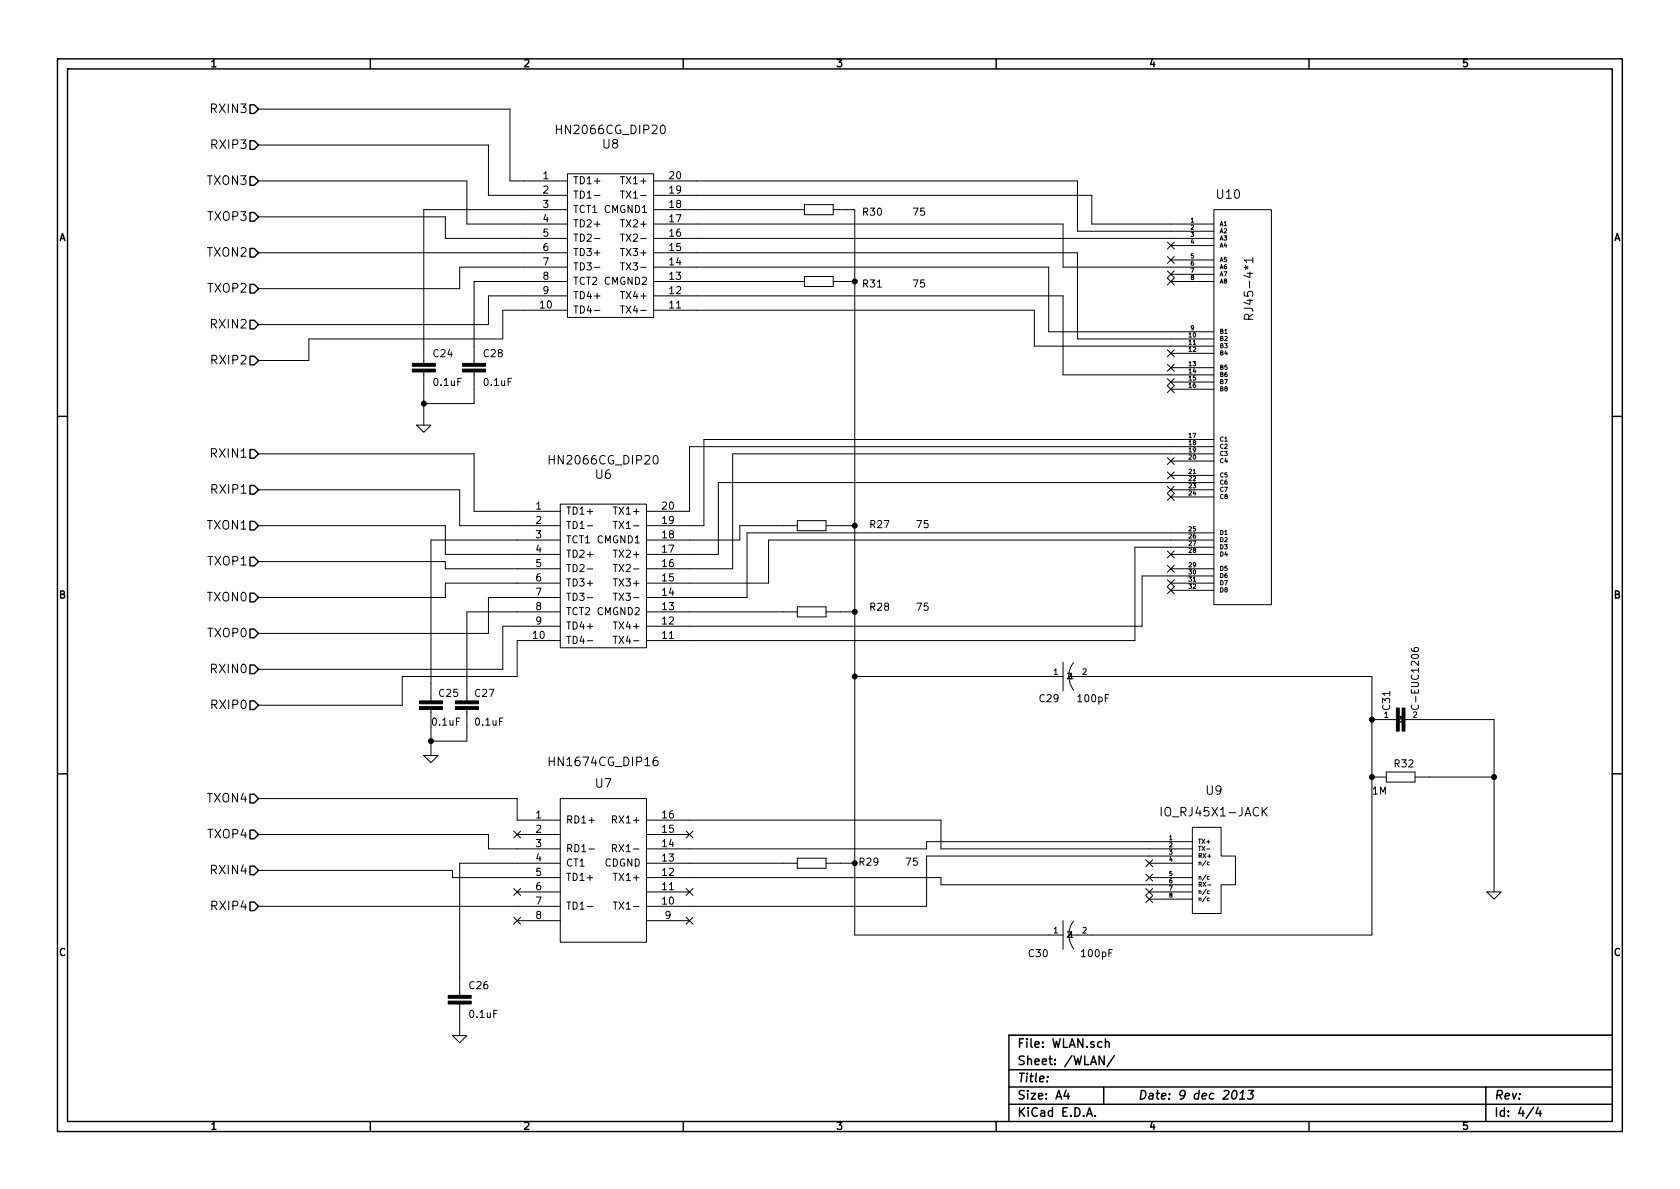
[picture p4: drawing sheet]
EESchema Schematic File Version 2
LIBS:C
LIBS:IC
LIBS:power
LIBS:rcl
LIBS:gl
LIBS:I-O
LIBS:MT7620N-cache
EELAYER 27 0
EELAYER END
$Descr A4 11693 8268
encoding utf-8
Sheet 4 4
Title ""
Date "9 dec 2013"
Rev ""
Comp ""
Comment1 ""
Comment2 ""
Comment3 ""
Comment4 ""
$EndDescr
Text HLabel 1800 750  0    60   Input ~ 0
RXIN3
Text HLabel 1800 1000 0    60   Input ~ 0
RXIP3
Text HLabel 1800 1250 0    60   Input ~ 0
TXON3
Text HLabel 1800 1500 0    60   Input ~ 0
TXOP3
Text HLabel 1800 1750 0    60   Input ~ 0
TXON2
Text HLabel 1800 2000 0    60   Input ~ 0
TXOP2
Text HLabel 1800 2250 0    60   Input ~ 0
RXIN2
Text HLabel 1800 2500 0    60   Input ~ 0
RXIP2
Text HLabel 1800 3150 0    60   Input ~ 0
RXIN1
Text HLabel 1800 3400 0    60   Input ~ 0
RXIP1
Text HLabel 1800 3650 0    60   Input ~ 0
TXON1
Text HLabel 1800 3900 0    60   Input ~ 0
TXOP1
Text HLabel 1800 4150 0    60   Input ~ 0
TXON0
Text HLabel 1800 4400 0    60   Input ~ 0
TXOP0
Text HLabel 1800 4650 0    60   Input ~ 0
RXIN0
Text HLabel 1800 4900 0    60   Input ~ 0
RXIP0
Text HLabel 1800 5550 0    60   Input ~ 0
TXON4
Text HLabel 1800 5800 0    60   Input ~ 0
TXOP4
Text HLabel 1800 6050 0    60   Input ~ 0
RXIN4
Text HLabel 1800 6300 0    60   Input ~ 0
RXIP4
$Comp
L HN2066CG_DIP20 U8
U 1 1
P 4250 1700
F 0 "U8" H 4250 2400 60  0000 C CNN
F 1 "HN2066CG_DIP20" H 4250 2500 60  0000 C CNN
F 2 "HN2066CG_DIP20" H 4250 1700 60  0001 C CNN
F 3 "" H 4250 1700 60  0000 C CNN
	1    4250 1700
	1    0    0    -1  
$EndComp
$Comp
L HN2066CG_DIP20 U6
U 1 1
P 4200 4000
F 0 "U6" H 4200 4700 60  0000 C CNN
F 1 "HN2066CG_DIP20" H 4200 4800 60  0000 C CNN
F 2 "HN2066CG_DIP20" H 4200 4000 60  0001 C CNN
F 3 "" H 4200 4000 60  0000 C CNN
	1    4200 4000
	1    0    0    -1  
$EndComp
$Comp
L HN1674CG_DIP16 U7
U 1 1
P 4200 6050
F 0 "U7" H 4200 6650 60  0000 C CNN
F 1 "HN1674CG_DIP16" H 4200 6800 60  0000 C CNN
F 2 "HN1674CG_DIP16" H 4200 6050 60  0001 C CNN
F 3 "" H 4200 6050 60  0000 C CNN
	1    4200 6050
	1    0    0    -1  
$EndComp
$Comp
L IO_RJ45X1-JACK U9
U 1 1
P 8450 6050
F 0 "U9" H 8450 6600 60  0000 C CNN
F 1 "IO_RJ45X1-JACK" H 8450 6450 60  0000 C CNN
F 2 "IO_RJ45X1" H 8450 6050 60  0001 C CNN
F 3 "" H 8450 6050 60  0000 C CNN
	1    8450 6050
	1    0    0    -1  
$EndComp
$Comp
L C_C_0805 C24
U 1 1
P 2950 2500
F 0 "C24" H 3010 2515 50  0000 L BNN
F 1 "0.1uF" H 3010 2315 50  0000 L BNN
F 2 "C_C_0805" H 2950 2650 50  0001 C CNN
F 3 "~" H 2950 2500 60  0000 C CNN
	1    2950 2500
	1    0    0    -1  
$EndComp
$Comp
L C_C_0805 C28
U 1 1
P 3300 2500
F 0 "C28" H 3360 2515 50  0000 L BNN
F 1 "0.1uF" H 3360 2315 50  0000 L BNN
F 2 "C_C_0805" H 3300 2650 50  0001 C CNN
F 3 "~" H 3300 2500 60  0000 C CNN
	1    3300 2500
	1    0    0    -1  
$EndComp
$Comp
L C_C_0805 C25
U 1 1
P 3000 4850
F 0 "C25" H 3050 4850 50  0000 L BNN
F 1 "0.1uF" H 3000 4650 50  0000 L BNN
F 2 "C_C_0805" H 3000 5000 50  0001 C CNN
F 3 "~" H 3000 4850 60  0000 C CNN
	1    3000 4850
	1    0    0    -1  
$EndComp
$Comp
L C_C_0805 C27
U 1 1
P 3250 4850
F 0 "C27" H 3300 4850 50  0000 L BNN
F 1 "0.1uF" H 3300 4650 50  0000 L BNN
F 2 "C_C_0805" H 3250 5000 50  0001 C CNN
F 3 "~" H 3250 4850 60  0000 C CNN
	1    3250 4850
	1    0    0    -1  
$EndComp
$Comp
L C_C_0805 C26
U 1 1
P 3200 6900
F 0 "C26" H 3260 6915 50  0000 L BNN
F 1 "0.1uF" H 3260 6715 50  0000 L BNN
F 2 "C_C_0805" H 3200 7050 50  0001 C CNN
F 3 "~" H 3200 6900 60  0000 C CNN
	1    3200 6900
	1    0    0    -1  
$EndComp
Wire Wire Line
	3650 1450 2950 1450
Wire Wire Line
	2950 1450 2950 2400
Wire Wire Line
	3300 2400 3300 1950
Wire Wire Line
	3300 1950 3650 1950
Wire Wire Line
	1800 750  3550 750 
Wire Wire Line
	3550 750  3550 1250
Wire Wire Line
	3550 1250 3650 1250
Wire Wire Line
	3650 1350 3400 1350
Wire Wire Line
	3400 1350 3400 1000
Wire Wire Line
	3400 1000 1800 1000
Wire Wire Line
	3650 1550 3250 1550
Wire Wire Line
	3250 1550 3250 1250
Wire Wire Line
	3250 1250 1800 1250
Wire Wire Line
	3650 1650 3100 1650
Wire Wire Line
	3100 1650 3100 1500
Wire Wire Line
	3100 1500 1800 1500
Wire Wire Line
	1800 1750 3650 1750
Wire Wire Line
	3650 1850 3200 1850
Wire Wire Line
	3200 1850 3200 2000
Wire Wire Line
	3200 2000 1800 2000
Wire Wire Line
	1800 2250 3400 2250
Wire Wire Line
	3400 2250 3400 2050
Wire Wire Line
	3400 2050 3650 2050
Wire Wire Line
	3650 2150 3500 2150
Wire Wire Line
	3500 2150 3500 2350
Wire Wire Line
	3500 2350 2150 2350
Wire Wire Line
	2150 2350 2150 2500
Wire Wire Line
	2150 2500 1800 2500
$Comp
L GND #PWR027
U 1 1
P 2950 2950
F 0 "#PWR027" H 2950 2850 30  0001 C CNN
F 1 "GND" H 2950 2880 30  0001 C CNN
F 2 "~" H 2950 2950 60  0000 C CNN
F 3 "~" H 2950 2950 60  0000 C CNN
	1    2950 2950
	1    0    0    -1  
$EndComp
Wire Wire Line
	3300 2700 3300 2800
Wire Wire Line
	3300 2800 2950 2800
Wire Wire Line
	2950 2700 2950 2950
Connection ~ 2950 2800
Wire Wire Line
	3600 3750 3000 3750
Wire Wire Line
	3000 3750 3000 4750
Wire Wire Line
	3250 4750 3250 4250
Wire Wire Line
	3250 4250 3600 4250
Wire Wire Line
	3600 4350 3500 4350
Wire Wire Line
	3500 4350 3500 4650
Wire Wire Line
	3500 4650 1800 4650
Wire Wire Line
	3600 4150 3400 4150
Wire Wire Line
	3400 4150 3400 4400
Wire Wire Line
	3400 4400 1800 4400
Wire Wire Line
	3600 4050 3100 4050
Wire Wire Line
	3100 4050 3100 4150
Wire Wire Line
	3100 4150 1800 4150
Wire Wire Line
	3100 3950 3100 3900
Wire Wire Line
	3100 3900 1800 3900
Wire Wire Line
	3100 3950 3600 3950
Wire Wire Line
	3600 3850 3100 3850
Wire Wire Line
	3100 3850 3100 3650
Wire Wire Line
	3100 3650 1800 3650
Wire Wire Line
	3600 3650 3200 3650
Wire Wire Line
	3200 3650 3200 3400
Wire Wire Line
	3200 3400 1800 3400
Wire Wire Line
	3600 3550 3300 3550
Wire Wire Line
	3300 3550 3300 3150
Wire Wire Line
	3300 3150 1800 3150
$Comp
L GND #PWR028
U 1 1
P 3000 5250
F 0 "#PWR028" H 3000 5150 30  0001 C CNN
F 1 "GND" H 3000 5180 30  0001 C CNN
F 2 "~" H 3000 5250 60  0000 C CNN
F 3 "~" H 3000 5250 60  0000 C CNN
	1    3000 5250
	1    0    0    -1  
$EndComp
Wire Wire Line
	3250 5050 3250 5150
Wire Wire Line
	3250 5150 3000 5150
Wire Wire Line
	3000 5050 3000 5250
Connection ~ 3000 5150
Wire Wire Line
	3200 6800 3200 6000
Wire Wire Line
	3200 6000 3600 6000
$Comp
L GND #PWR029
U 1 1
P 3200 7200
F 0 "#PWR029" H 3200 7100 30  0001 C CNN
F 1 "GND" H 3200 7130 30  0001 C CNN
F 2 "~" H 3200 7200 60  0000 C CNN
F 3 "~" H 3200 7200 60  0000 C CNN
	1    3200 7200
	1    0    0    -1  
$EndComp
Wire Wire Line
	3200 7100 3200 7200
NoConn ~ 3600 5800
NoConn ~ 3600 6200
NoConn ~ 3600 6400
NoConn ~ 4800 6400
NoConn ~ 4800 6200
NoConn ~ 4800 5800
NoConn ~ 8150 1700
NoConn ~ 8150 1800
NoConn ~ 8150 1900
NoConn ~ 8150 1950
NoConn ~ 8150 2450
NoConn ~ 8150 2550
NoConn ~ 8150 2650
NoConn ~ 8150 2700
NoConn ~ 8150 3200
NoConn ~ 8150 3300
NoConn ~ 8150 3400
NoConn ~ 8150 3450
NoConn ~ 8150 3850
NoConn ~ 8150 4050
NoConn ~ 8150 3950
NoConn ~ 8150 4100
NoConn ~ 8000 6000
NoConn ~ 8000 6100
NoConn ~ 8000 6200
NoConn ~ 8000 6250
Wire Wire Line
	3600 5700 3600 5550
Wire Wire Line
	3600 5550 1800 5550
Wire Wire Line
	3600 5900 3400 5900
Wire Wire Line
	3400 5900 3400 5800
Wire Wire Line
	3400 5800 1800 5800
Wire Wire Line
	3600 6100 3150 6100
Wire Wire Line
	3150 6100 3150 6050
Wire Wire Line
	3150 6050 1800 6050
Wire Wire Line
	3600 6300 1800 6300
Wire Wire Line
	8000 5900 6550 5900
Wire Wire Line
	6550 5900 6550 5700
Wire Wire Line
	6550 5700 4800 5700
Wire Wire Line
	4800 5900 6450 5900
Wire Wire Line
	6450 5900 6450 5850
Wire Wire Line
	6450 5850 8000 5850
Wire Wire Line
	4800 6100 6550 6100
Wire Wire Line
	6550 6100 6550 6150
Wire Wire Line
	6550 6150 8000 6150
Wire Wire Line
	4800 6300 6450 6300
Wire Wire Line
	6450 6300 6450 5950
Wire Wire Line
	6450 5950 8000 5950
Wire Wire Line
	4850 1250 7500 1250
Wire Wire Line
	7500 1250 7500 1600
Wire Wire Line
	7500 1600 8150 1600
Wire Wire Line
	4850 1350 7600 1350
Wire Wire Line
	7600 1350 7600 1550
Wire Wire Line
	7600 1550 8150 1550
Wire Wire Line
	4850 1550 7400 1550
Wire Wire Line
	7400 1550 7400 1850
Wire Wire Line
	7400 1850 8150 1850
Wire Wire Line
	4850 1650 8150 1650
Wire Wire Line
	4850 1750 7500 1750
Wire Wire Line
	7500 1750 7500 2350
Wire Wire Line
	7500 2350 8150 2350
Wire Wire Line
	4850 1850 7300 1850
Wire Wire Line
	7300 1850 7300 2300
Wire Wire Line
	7300 2300 8150 2300
Wire Wire Line
	4850 2050 7400 2050
Wire Wire Line
	7400 2050 7400 2600
Wire Wire Line
	7400 2600 8150 2600
Wire Wire Line
	8150 2400 7200 2400
Wire Wire Line
	7200 2400 7200 2150
Wire Wire Line
	7200 2150 4850 2150
Wire Wire Line
	4800 3550 4800 3100
Wire Wire Line
	4800 3100 8150 3100
Wire Wire Line
	4800 3650 4900 3650
Wire Wire Line
	4900 3650 4900 3050
Wire Wire Line
	4900 3050 8150 3050
Wire Wire Line
	4800 3850 5000 3850
Wire Wire Line
	5000 3850 5000 3350
Wire Wire Line
	5000 3350 8150 3350
Wire Wire Line
	4800 3950 5100 3950
Wire Wire Line
	5100 3950 5100 3150
Wire Wire Line
	5100 3150 8150 3150
Wire Wire Line
	5350 4050 4800 4050
Wire Wire Line
	5350 3750 5350 4050
Wire Wire Line
	5200 4150 4800 4150
Wire Wire Line
	5200 3700 5200 4150
Wire Wire Line
	7950 4350 4800 4350
Wire Wire Line
	7950 4000 7950 4350
Wire Wire Line
	7900 4450 4800 4450
Wire Wire Line
	7900 3800 7900 4450
$Comp
L C_R_0805 R30
U 1 1
P 5700 1450
F 0 "R30" H 6000 1400 50  0000 L BNN
F 1 "75" H 6350 1400 50  0000 L BNN
F 2 "C_R_0805" H 5700 1600 50  0001 C CNN
F 3 "~" H 5700 1450 60  0000 C CNN
	1    5700 1450
	1    0    0    -1  
$EndComp
$Comp
L C_R_0805 R31
U 1 1
P 5700 1950
F 0 "R31" H 6000 1900 50  0000 L BNN
F 1 "75" H 6350 1900 50  0000 L BNN
F 2 "C_R_0805" H 5700 2100 50  0001 C CNN
F 3 "~" H 5700 1950 60  0000 C CNN
	1    5700 1950
	1    0    0    -1  
$EndComp
$Comp
L C_R_0805 R27
U 1 1
P 5650 3650
F 0 "R27" H 6050 3625 50  0000 L BNN
F 1 "75" H 6375 3625 50  0000 L BNN
F 2 "C_R_0805" H 5650 3800 50  0001 C CNN
F 3 "~" H 5650 3650 60  0000 C CNN
	1    5650 3650
	1    0    0    -1  
$EndComp
$Comp
L C_R_0805 R28
U 1 1
P 5650 4250
F 0 "R28" H 6050 4250 50  0000 L BNN
F 1 "75" H 6375 4250 50  0000 L BNN
F 2 "C_R_0805" H 5650 4400 50  0001 C CNN
F 3 "~" H 5650 4250 60  0000 C CNN
	1    5650 4250
	1    0    0    -1  
$EndComp
$Comp
L C_R_0805 R29
U 1 1
P 5650 6000
F 0 "R29" H 5975 5975 50  0000 L BNN
F 1 "75" H 6300 5975 50  0000 L BNN
F 2 "C_R_0805" H 5650 6150 50  0001 C CNN
F 3 "~" H 5650 6000 60  0000 C CNN
	1    5650 6000
	1    0    0    -1  
$EndComp
Wire Wire Line
	4850 1450 5500 1450
Wire Wire Line
	5500 1950 4850 1950
Wire Wire Line
	4800 3750 5150 3750
Wire Wire Line
	5150 3750 5150 3650
Wire Wire Line
	5150 3650 5450 3650
Wire Wire Line
	4800 4250 5450 4250
Wire Wire Line
	5450 6000 4800 6000
Wire Wire Line
	5900 1450 5950 1450
Wire Wire Line
	5950 1450 5950 6500
Wire Wire Line
	5950 4700 7300 4700
Wire Wire Line
	5900 1950 5950 1950
Connection ~ 5950 1950
Wire Wire Line
	5850 3650 5950 3650
Connection ~ 5950 3650
Wire Wire Line
	5850 4250 5950 4250
Connection ~ 5950 4250
$Comp
L C-USC0805 C29
U 1 1
P 7400 4700
F 0 "C29" V 7275 4725 50  0000 L BNN
F 1 "100pF" V 7275 4375 50  0000 L BNN
F 2 "rcl-C0805" H 7400 4850 50  0001 C CNN
F 3 "" H 7400 4700 60  0000 C CNN
	1    7400 4700
	0    -1   -1   0   
$EndComp
$Comp
L C-USC0805 C30
U 1 1
P 7400 6500
F 0 "C30" V 7300 6600 50  0000 L BNN
F 1 "100pF" V 7300 6150 50  0000 L BNN
F 2 "rcl-C0805" H 7400 6650 50  0001 C CNN
F 3 "" H 7400 6500 60  0000 C CNN
	1    7400 6500
	0    -1   -1   0   
$EndComp
Wire Wire Line
	5950 6000 5850 6000
Connection ~ 5950 4700
Wire Wire Line
	5950 6500 7300 6500
Connection ~ 5950 6000
Wire Wire Line
	3600 4450 3600 4700
Wire Wire Line
	3600 4700 2800 4700
Wire Wire Line
	2800 4700 2800 4900
Wire Wire Line
	2800 4900 1800 4900
$Comp
L RJ45-4*1 U10
U 1 1
P 8550 3150
F 0 "U10" H 8550 4950 60  0000 C CNN
F 1 "RJ45-4*1" V 8700 4300 60  0000 C CNN
F 2 "RJ45-4*1" H 8550 3150 60  0001 C CNN
F 3 "" H 8550 3150 60  0000 C CNN
	1    8550 3150
	1    0    0    -1  
$EndComp
Wire Wire Line
	8150 3700 5200 3700
Wire Wire Line
	8150 3750 5350 3750
Wire Wire Line
	8150 3800 7900 3800
Wire Wire Line
	8150 4000 7950 4000
$Comp
L C-EUC1206 C31
U 1 1
P 9700 5000
F 0 "C31" H 9760 5015 50  0000 L BNN
F 1 "C-EUC1206" H 9760 4815 50  0000 L BNN
F 2 "rcl-C1206" H 9700 5150 50  0001 C CNN
F 3 "" H 9700 5000 60  0000 C CNN
	1    9700 5000
	0    -1   -1   0   
$EndComp
$Comp
L C_R_0805 R32
U 1 1
P 9750 5400
F 0 "R32" H 9700 5459 50  0000 L BNN
F 1 "1M" H 9550 5270 50  0000 L BNN
F 2 "C_R_0805" H 9750 5550 50  0001 C CNN
F 3 "~" H 9750 5400 60  0000 C CNN
	1    9750 5400
	1    0    0    -1  
$EndComp
$Comp
L GND #PWR030
U 1 1
P 10400 6200
F 0 "#PWR030" H 10400 6100 30  0001 C CNN
F 1 "GND" H 10400 6130 30  0001 C CNN
F 2 "~" H 10400 6200 60  0000 C CNN
F 3 "~" H 10400 6200 60  0000 C CNN
	1    10400 6200
	1    0    0    -1  
$EndComp
Wire Wire Line
	9900 5000 10400 5000
Wire Wire Line
	10400 5000 10400 6200
Wire Wire Line
	9950 5400 10400 5400
Connection ~ 10400 5400
Wire Wire Line
	9550 6500 7600 6500
Wire Wire Line
	9600 5000 9550 5000
Wire Wire Line
	9550 4700 9550 6500
Wire Wire Line
	9550 4700 7600 4700
Connection ~ 9550 5000
Connection ~ 9550 5400
$EndSCHEMATC
